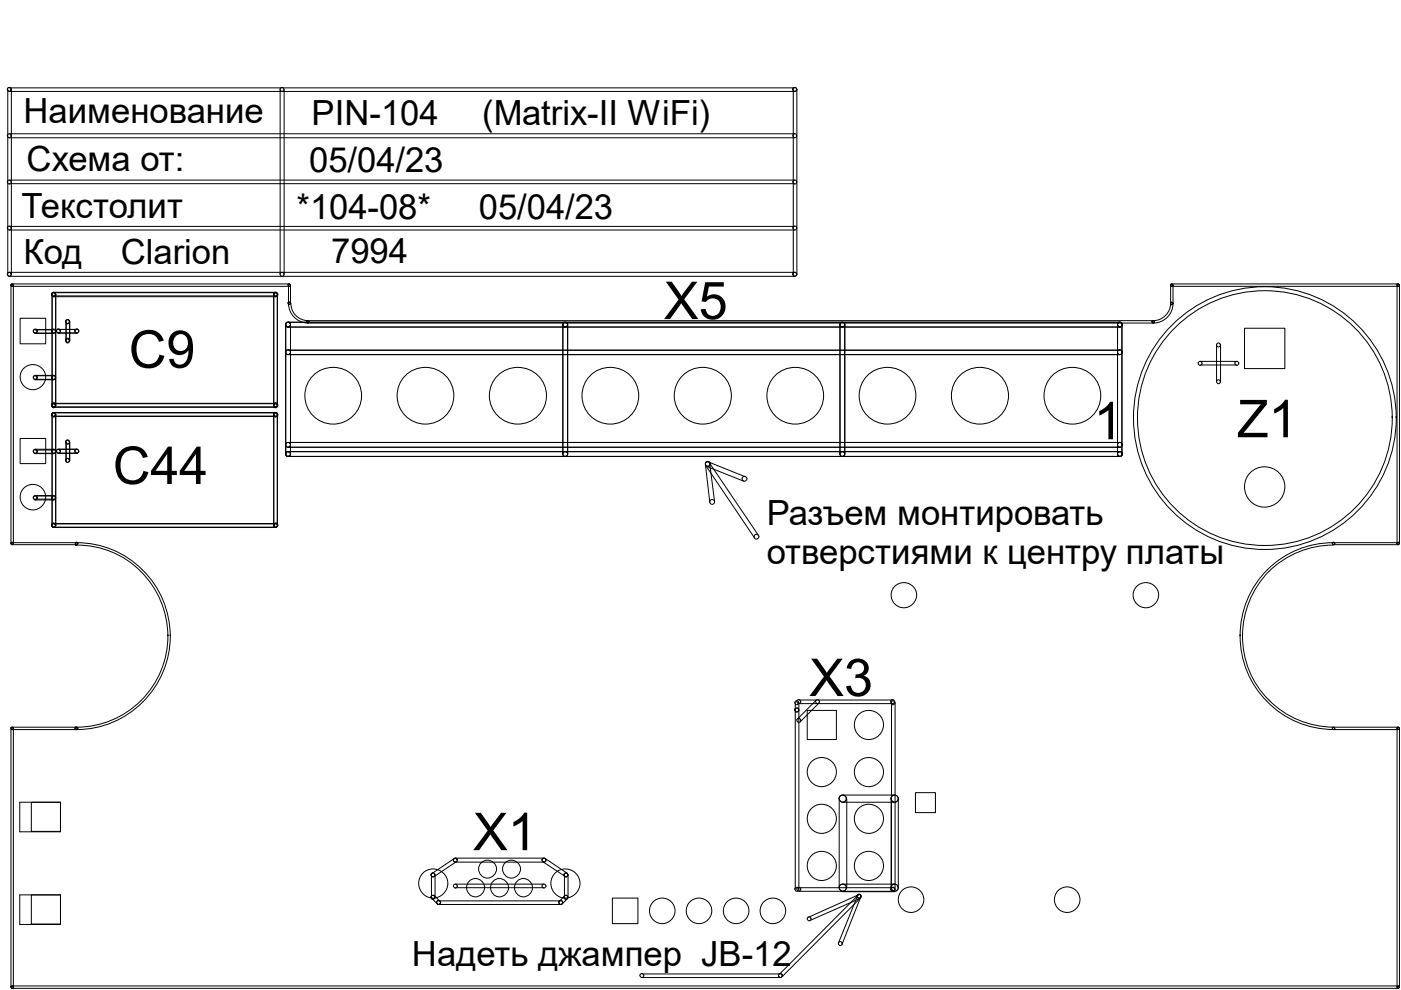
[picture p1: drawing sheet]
<svg xmlns="http://www.w3.org/2000/svg" width="297mm" height="210mm" viewBox="0 0 297 210" stroke-linecap="round" stroke-linejoin="round" font-family="sans-serif">
<g fill="none" stroke="#000" stroke-width=".21">
<path d="M1.6 19v39.2M2 18.6h166.5M2 19.4h166.5M2.4 19v39.2M59.4 19v39.2M60.2 19v39.2M168.2 19v39.2M168.9 19v39.2M2 38.2h166.5M2 38.9h166.5M2 28.4h166.5M2 29.2h166.5"/>
<path d="M2 57.7h166.5M2 58.6h166.5M2 48h166.5M2 48.8h166.5M2.3 60.5v54.7M2.4 60.3l.4 .1-.1 .2h-.3zM2.6 60.2h58.7M2.6 60.7h58.7M2.8 60.5v54.7M4.3 67.5h5.4v5.4h-5.4zM7.5 79.6h3.9M7.5 79.7h3.9"/>
<path d="M7.5 69.8h3.9M7.5 70.6h3.9M7.5 69.9h3.9M7.5 70.7h3.9M11 62.4v23.6M11.4 62h47.1M11.4 62.7h47.1M11.4 62.1h47.1M11.4 62.9h47.1M11.8 62.4v23.6M12.4 69.8h3.9M12.4 70.6h3.9"/>
<path d="M14 68.2v4.1M14.8 68.2v4.1M58 62.4a.41 .41 0 0 1 .3-.3 .41 .41 0 0 1 .4 .1l.1 .2M58 62.4a.42 .42 0 0 0 .4 .5 .42 .42 0 0 0 .5-.5h-.1M58 62.4v23.6M58.8 62.4v23.6M60.6 68.8v27.5M61.1 74.3h176.3M61.1 75.2h176.3M61.1 68.3h176.3M61.1 69.3h176.3M61.1 64.1l.5 .2-.1 .2h-.4z"/>
<path d="M61.1 64.1l.5 .1-.1 .2h-.4zM61.1 60.3l.5 .1-.1 .2h-.4zM61.2 60.5v3.8a4.2 4.2 0 0 0 4 4.2M61.6 60.5v3.8M61.6 68.8v27.5M61.7 64.3a3.6 3.6 0 0 0 3.5 3.7M65.1 68l.5 .2-.1 .2h-.4zM119.3 68.8v27.5M120.4 68.8v27.5M178.1 68.8v27.5M179.1 68.8v27.5M236.9 68.8v27.5"/>
<path d="M237.9 68.8v27.5M244.3 68l.4 .2-.1 .2h-.3zM244.4 68l.4 .2-.1 .2h-.3zM248.2 64.3a3.7 3.7 0 0 1-3.7 3.7h-179.2M248.2 60.5v3.8M248.3 64.1l.4 .2-.1 .2h-.3zM248.3 60.3l.4 .1-.1 .2h-.3zM248.5 60.2h48M248.5 60.7h48M248.7 64.3a4.2 4.2 0 0 1-4.2 4.2h-179.2M248.7 60.5v3.8M254.5 76.6h7.8"/>
<path d="M254.5 77.4h7.8M257.9 73.2v7.7M258.8 73.2v7.7M263.9 69.6h8.5v8.5h-8.5zM296.2 60.5v54.7M296.3 60.3l.4 .1-.1 .2h-.3zM296.7 60.5v54.7M4.3 93h5.4v5.3h-5.4zM7.5 80.4h3.9M7.5 95.2h3.9M7.5 96.1h3.9M7.5 80.5h3.9"/>
<path d="M7.5 95.4h3.9M7.5 96.2h3.9M11 87.9v23.5M11.4 85.5h47.1M11.4 86.3h47.1M11.4 87.5h47.1M11.4 88.2h47.1M11.4 85.6h47.1M11.4 86.4h47.1M11.4 88.3h47.1M11.8 87.9v23.5M12.4 95.2h3.9"/>
<path d="M12.4 96.1h3.9M14 93.7v3.9M14.8 93.7v3.9M58 87.9a.41 .41 0 0 1 .3-.3 .41 .41 0 0 1 .4 .1l.1 .2M58 87.9a.42 .42 0 0 0 .4 .5 .42 .42 0 0 0 .5-.5h-.1M58 87.9v23.5M58.8 87.9v23.5M61.1 95.8h176.3M61.1 96.8h176.3M61.1 93.8h176.3M61.1 94.8h176.3M149.6 98.5l.9 8"/>
<path d="M149.6 98.7l10.4 15.3M149.8 98.9l7.9 3.1M150.2 98l7.8 3.1M150.4 98.1l10.4 15.4M150.5 98.4l1 8M2.4 115l.4 .2-.1 .2h-.3zM2.6 115.1h13.6h-.2a19.9 19.9 0 0 1 20.1 19.7v-.2a19.9 19.9 0 0 1-20.1 20.1h.2M2.6 115.5h13.6M7.5 105.1h3.9M7.5 105.8h3.9M7.5 105.2h3.9M7.5 106h3.9"/>
<path d="M11.4 111h47.1M11.4 111.8h47.1M11.4 111.1h47.1M16 115l.5 .2-.1 .2h-.4zM16.1 115l.4 .2v.2h-.4zM16.2 115.6h-.2a19.3 19.3 0 0 1 19.6 19.2v-.2a19.4 19.4 0 0 1-19.6 19.6h.2M282.6 115l.4 .2-.1 .2h-.3zM282.7 115.1a19.7 19.7 0 0 0-19.8 19.7v-.2a19.9 19.9 0 0 0 19.8 20.1M282.7 115.6a19.1 19.1 0 0 0-19.3 19.2v-.2a19.3 19.3 0 0 0 19.3 19.6M282.7 115.1h13.8M282.7 115.5h13.8M296.3 115l.4 .2-.1 .2h-.3z"/>
<path d="M2.3 154.4v54.9M2.4 154.2l.4 .2-.1 .2h-.3zM2.6 154.2h13.5M2.6 154.7h13.5M2.8 154.4v54.9M15.9 154.2l.5 .2-.1 .2h-.4zM16.1 154.2l.4 .2v.2h-.4zM168.6 149v39.6M169.4 148.4h19.9M169.4 149.2h19.9M169.4 149v39.6M171.2 150.6h6.1v6.2h-6.1z"/>
<path d="M173 148.5l-4 4M173.6 149.1l-4 4M189 149v39.6M189.8 149v39.6M282.6 154.2l.4 .2-.1 .2h-.3zM282.7 154.2h13.8M282.7 154.7h13.8M296.2 154.4v54.9M296.3 154.2l.4 .2-.1 .2h-.3zM296.7 154.4v54.9M4.2 170.1h8.6v6.3h-8.6zM6.6 170.1h6.2v6.2h-6.2z"/>
<path d="M177.9 169.3v18.9M178.7 170.1h11M178.7 168.6h11M179.5 169.3v18.9M188.9 169.3v18.9M190.5 169.3v18.9M194.1 168.1h4.2v4.2h-4.2zM4.2 189.7h8.6v6.3h-8.6zM6.6 189.7h6.2v6.2h-6.2zM91.5 185.5v4.7M91.6 190.5l1.1 1.2M92.2 189.9l1.1 1.2"/>
<path d="M92.2 185.5v4.7M93 191h25.9M93 191.8h25.9M96.3 182l-4.7 3.2M96.6 187.5h18.8M96.6 181.9h18.8M96.6 182.8h18.8M96.6 188.2h18.8M96.7 182.7l-4.6 3.1M115.1 182.7l4.7 3.1M115.6 182l4.7 3.2M119.7 185.5v4.7"/>
<path d="M119.8 189.9l-1.2 1.2M120.4 190.5l-1.2 1.2M120.4 185.5v4.7M129.8 190.4h5.5v5.4h-5.5zM169.4 188.2h19.9M169.4 189h19.9M178.7 187.5h11M178.7 189.1h11M181.8 189.9l-4 10.1M181.9 189.8l-16.7 16.8M182 189.7l-10.6 4.8M182.3 190.5l-10.6 4.7"/>
<path d="M182.4 190.4l-16.6 16.7M182.5 190.2l-4 10M2.4 209.1l.4 .1-.1 .3h-.3zM2.6 209h293.9M2.6 209.5h293.9M136.1 206.5h29.4M136.1 207.3h29.4M296.3 209.1l.4 .1-.1 .3h-.3z"/>
<circle cx="1.9" cy="19" r=".4"/>
<circle cx="59.8" cy="19" r=".4"/>
<circle cx="168.5" cy="19" r=".4"/>
<circle cx="1.9" cy="28.8" r=".4"/>
<circle cx="1.9" cy="38.6" r=".4"/>
<circle cx="168.5" cy="38.6" r=".4"/>
<circle cx="168.5" cy="28.8" r=".4"/>
<circle cx="1.9" cy="48.3" r=".4"/>
<circle cx="1.9" cy="58.2" r=".4"/>
<circle cx="59.8" cy="58.2" r=".4"/>
<circle cx="168.5" cy="48.3" r=".4"/>
<circle cx="168.5" cy="58.2" r=".4"/>
<circle cx="7" cy="80" r="2.69"/>
<circle cx="7.4" cy="70.2" r=".4"/>
<circle cx="7.4" cy="70.3" r=".4"/>
<circle cx="11.3" cy="70.3" r=".4"/>
<circle cx="11.3" cy="70.2" r=".4"/>
<circle cx="11.3" cy="62.4" r=".4"/>
<circle cx="11.3" cy="62.5" r=".4"/>
<circle cx="12.3" cy="70.2" r=".4"/>
<circle cx="14.3" cy="68.2" r=".4"/>
<circle cx="14.3" cy="68.1" r=".4"/>
<circle cx="14.3" cy="72.1" r=".4"/>
<circle cx="14.3" cy="72.3" r=".4"/>
<circle cx="16.2" cy="70.2" r=".4"/>
<circle cx="58.4" cy="62.4" r=".4"/>
<circle cx="61.1" cy="68.8" r=".53"/>
<circle cx="61.1" cy="74.7" r=".53"/>
<circle cx="119.8" cy="68.8" r=".53"/>
<circle cx="178.6" cy="68.8" r=".53"/>
<circle cx="237.4" cy="74.7" r=".53"/>
<circle cx="237.4" cy="68.8" r=".53"/>
<circle cx="254.4" cy="77" r=".4"/>
<circle cx="258.3" cy="73.1" r=".4"/>
<circle cx="262.2" cy="77" r=".4"/>
<circle cx="7.4" cy="95.7" r=".4"/>
<circle cx="7.4" cy="80" r=".4"/>
<circle cx="7.4" cy="80.1" r=".4"/>
<circle cx="11.3" cy="95.7" r=".4"/>
<circle cx="11.3" cy="86" r=".4"/>
<circle cx="11.3" cy="80.1" r=".4"/>
<circle cx="11.3" cy="85.8" r=".4"/>
<circle cx="11.3" cy="87.9" r=".4"/>
<circle cx="11.3" cy="80" r=".4"/>
<circle cx="11.3" cy="88" r=".4"/>
<circle cx="12.3" cy="95.7" r=".4"/>
<circle cx="14.3" cy="93.7" r=".4"/>
<circle cx="14.3" cy="97.6" r=".4"/>
<circle cx="16.2" cy="95.7" r=".4"/>
<circle cx="58.4" cy="86" r=".4"/>
<circle cx="58.4" cy="85.8" r=".4"/>
<circle cx="58.4" cy="87.9" r=".4"/>
<circle cx="61.1" cy="96.2" r=".53"/>
<circle cx="61.1" cy="94.3" r=".53"/>
<circle cx="70.6" cy="83.9" r="6"/>
<circle cx="90.2" cy="83.9" r="6"/>
<circle cx="109.8" cy="83.9" r="6"/>
<circle cx="119.8" cy="96.2" r=".53"/>
<circle cx="129.4" cy="83.9" r="6"/>
<circle cx="149" cy="83.9" r="6"/>
<circle cx="150.1" cy="98.4" r=".53"/>
<circle cx="168.6" cy="83.9" r="6"/>
<circle cx="178.6" cy="96.2" r=".53"/>
<circle cx="188.2" cy="83.9" r="6"/>
<circle cx="207.8" cy="83.9" r="6"/>
<circle cx="227.4" cy="83.9" r="6"/>
<circle cx="237.4" cy="96.2" r=".53"/>
<circle cx="237.4" cy="94.3" r=".53"/>
<circle cx="258.3" cy="80.9" r=".4"/>
<circle cx="268.2" cy="88.6" r="27"/>
<circle cx="268.2" cy="88.6" r="27.9"/>
<circle cx="7" cy="105.4" r="2.71"/>
<circle cx="7.4" cy="105.6" r=".4"/>
<circle cx="7.4" cy="105.5" r=".4"/>
<circle cx="11.3" cy="105.6" r=".4"/>
<circle cx="11.3" cy="111.3" r=".4"/>
<circle cx="11.3" cy="105.5" r=".4"/>
<circle cx="11.3" cy="111.4" r=".4"/>
<circle cx="58.4" cy="111.4" r=".4"/>
<circle cx="58.4" cy="111.3" r=".4"/>
<circle cx="151" cy="106.4" r=".53"/>
<circle cx="157.8" cy="101.5" r=".53"/>
<circle cx="160.4" cy="113.8" r=".53"/>
<circle cx="268.1" cy="103.2" r="4.3"/>
<circle cx="191.7" cy="126.2" r="2.69"/>
<circle cx="243" cy="126.2" r="2.69"/>
<circle cx="168.9" cy="150.5" r=".4"/>
<circle cx="168.9" cy="149" r=".4"/>
<circle cx="169.3" cy="148.8" r=".4"/>
<circle cx="169.3" cy="152.7" r=".4"/>
<circle cx="173.3" cy="148.8" r=".4"/>
<circle cx="184.2" cy="153.7" r="3.1"/>
<circle cx="189.2" cy="148.8" r=".4"/>
<circle cx="189.3" cy="149" r=".4"/>
<circle cx="174.2" cy="163.7" r="3.1"/>
<circle cx="174.2" cy="173.6" r="3.1"/>
<circle cx="178.7" cy="169.3" r=".77"/>
<circle cx="184.2" cy="163.7" r="3.1"/>
<circle cx="184.2" cy="173.6" r="3.1"/>
<circle cx="189.7" cy="169.3" r=".77"/>
<circle cx="91.8" cy="190.2" r=".4"/>
<circle cx="91.8" cy="185.5" r=".4"/>
<circle cx="91.9" cy="187.3" r="3.1"/>
<circle cx="93" cy="191.3" r=".4"/>
<circle cx="96.5" cy="182.4" r=".4"/>
<circle cx="96.5" cy="187.9" r=".4"/>
<circle cx="100.8" cy="188.2" r="1.93"/>
<circle cx="103.4" cy="184.3" r="1.91"/>
<circle cx="105.9" cy="188.2" r="1.93"/>
<circle cx="108.5" cy="184.3" r="1.91"/>
<circle cx="111" cy="188.2" r="1.93"/>
<circle cx="115.3" cy="187.9" r=".4"/>
<circle cx="115.3" cy="182.4" r=".4"/>
<circle cx="118.9" cy="191.3" r=".4"/>
<circle cx="119.9" cy="187.3" r="3.1"/>
<circle cx="120" cy="185.5" r=".4"/>
<circle cx="120" cy="190.2" r=".4"/>
<circle cx="140.4" cy="193.1" r="2.71"/>
<circle cx="148.2" cy="193.1" r="2.71"/>
<circle cx="156.1" cy="193.1" r="2.71"/>
<circle cx="163.9" cy="193.1" r="2.71"/>
<circle cx="168.9" cy="188.5" r=".4"/>
<circle cx="169.3" cy="188.5" r=".4"/>
<circle cx="171.5" cy="194.8" r=".4"/>
<circle cx="174.2" cy="183.6" r="3.1"/>
<circle cx="178.7" cy="188.2" r=".77"/>
<circle cx="182.1" cy="190" r=".4"/>
<circle cx="182.1" cy="190.1" r=".4"/>
<circle cx="184.2" cy="183.6" r="3.1"/>
<circle cx="189.2" cy="188.5" r=".4"/>
<circle cx="189.3" cy="188.5" r=".4"/>
<circle cx="189.7" cy="188.2" r=".77"/>
<circle cx="193.2" cy="190.7" r="2.71"/>
<circle cx="226.3" cy="190.7" r="2.71"/>
<circle cx="136" cy="206.8" r=".4"/>
<circle cx="165.4" cy="206.8" r=".4"/>
<circle cx="178.1" cy="200.1" r=".4"/>
</g>
<g font-size="11.1">
<text x="140.8" y="67.6">X5</text>
<text x="27.3" y="78">C9</text>
<text x="231.9" y="93.1">1</text>
<text x="262.3" y="92.7">Z1</text>
<text x="23.9" y="102.6">C44</text>
<text x="171.6" y="147.6">X3</text>
<text x="100.3" y="180.3">X1</text>
</g>
<g font-size="7.4">
<text x="4.9" y="26.1">Наименование</text>
<text x="66.1" y="26.6">PIN-104</text>
<text x="102.2" y="26.5">(Matrix-II WiFi)</text>
<text x="5.6" y="36.2">Схема от:</text>
<text x="65.6" y="36.4">05/04/23</text>
<text x="4.5" y="46.1">Текстолит</text>
<text x="62.9" y="46.4">*104-08*</text>
<text x="101.6" y="46.4">05/04/23</text>
<text x="4.9" y="56">Код</text>
<text x="25.6" y="56">Clarion</text>
<text x="70.2" y="55.8">7994</text>
<text x="162.6" y="111.3">Разъем монтировать</text>
<text x="162.6" y="119.5">отверстиями к центру платы</text>
<text x="87.3" y="204.8">Надеть джампер JB-12</text>
</g>
</svg>
